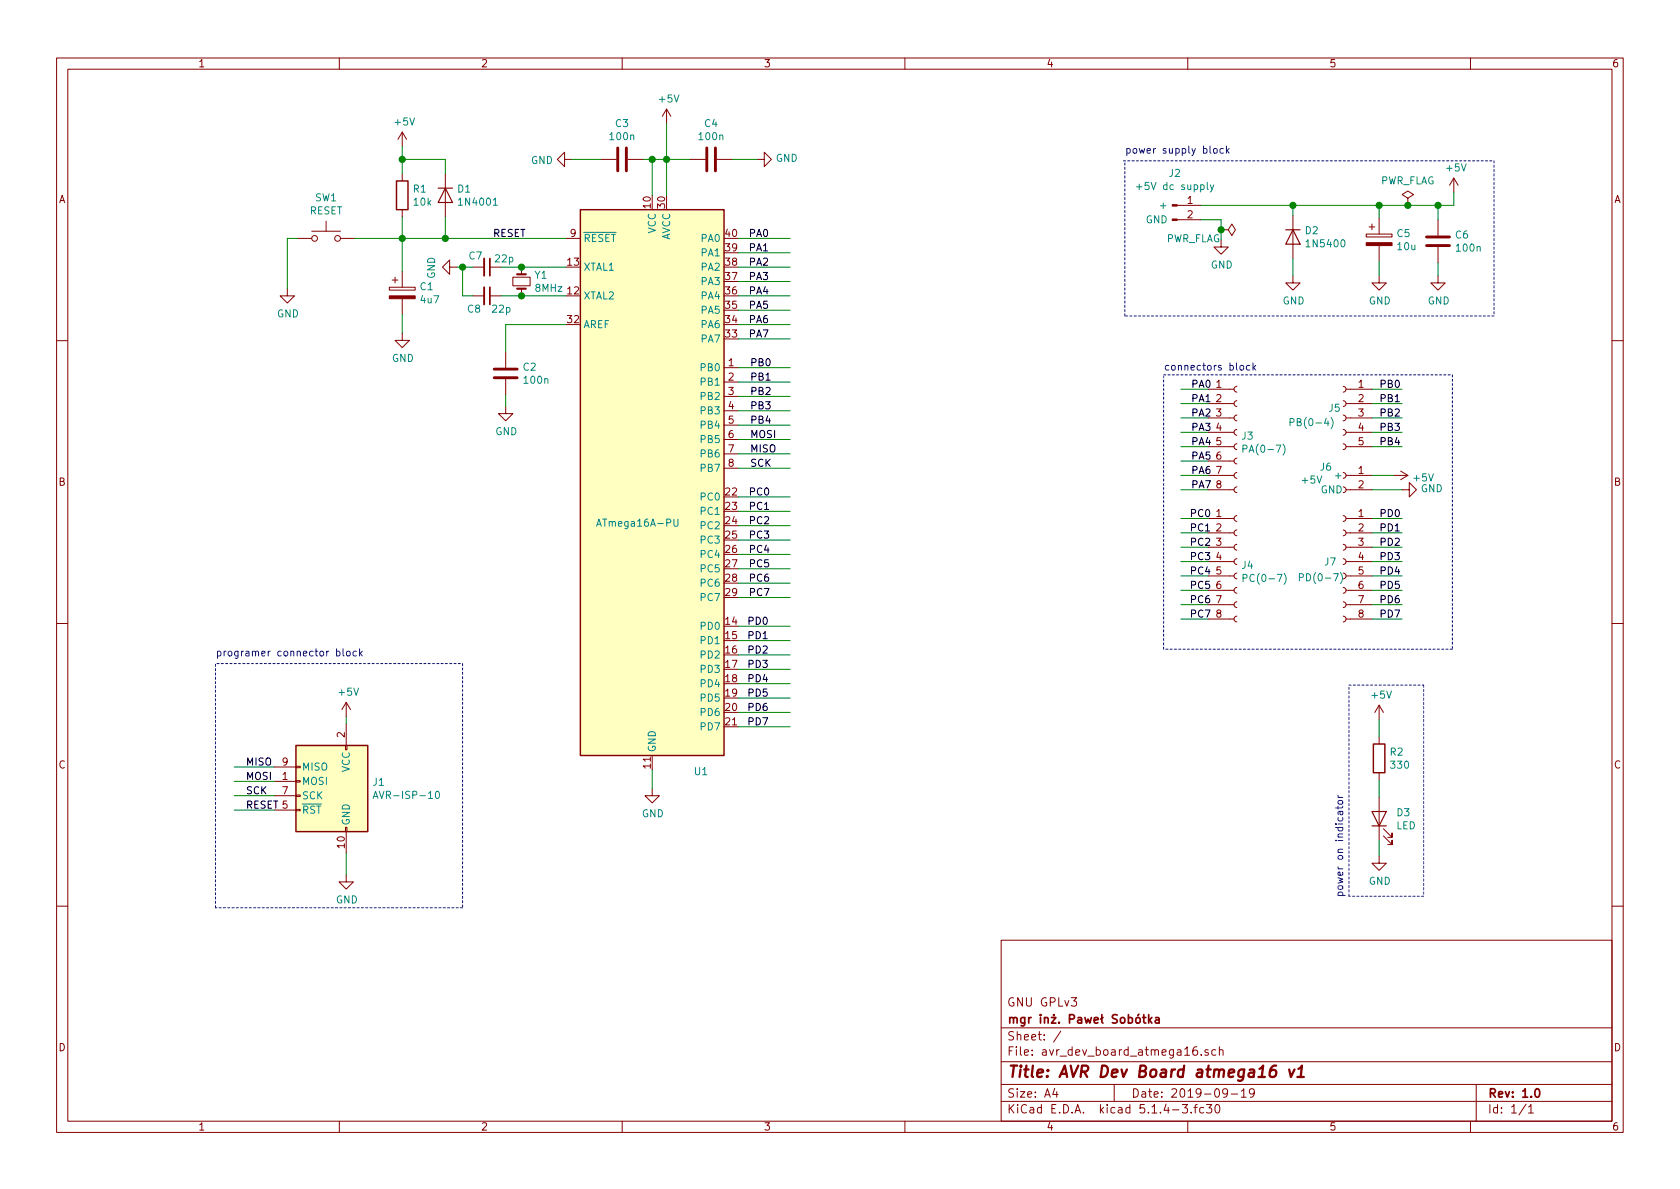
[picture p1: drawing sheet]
EESchema Schematic File Version 4
LIBS:avr_dev_board_atmega16-cache
EELAYER 30 0
EELAYER END
$Descr A4 11693 8268
encoding utf-8
Sheet 1 1
Title "AVR Dev Board atmega16 v1"
Date "2019-09-19"
Rev "1.0"
Comp "mgr inż. Paweł Sobótka"
Comment1 "GNU GPLv3"
Comment2 ""
Comment3 ""
Comment4 ""
$EndDescr
$Comp
L MCU_Microchip_ATmega:ATmega16A-PU U1
U 1 1
P 4540 3350
F 0 "U1" H 4880 1340 50  0000 C CNN
F 1 "ATmega16A-PU" H 4440 3070 50  0000 C CNN
F 2 "Package_DIP:DIP-40_W15.24mm" H 4540 3350 50  0001 C CIN
F 3 "http://ww1.microchip.com/downloads/en/DeviceDoc/Atmel-8154-8-bit-AVR-ATmega16A_Datasheet.pdf" H 4540 3350 50  0001 C CNN
	1    4540 3350
	1    0    0    -1  
$EndComp
$Comp
L Device:C C2
U 1 1
P 3520 2590
F 0 "C2" H 3635 2636 50  0000 L CNN
F 1 "100n" H 3635 2545 50  0000 L CNN
F 2 "Capacitor_THT:C_Disc_D4.3mm_W1.9mm_P5.00mm" H 3558 2440 50  0001 C CNN
F 3 "~" H 3520 2590 50  0001 C CNN
	1    3520 2590
	1    0    0    -1  
$EndComp
$Comp
L Device:C C4
U 1 1
P 4950 1100
F 0 "C4" V 4698 1100 50  0000 C CNN
F 1 "100n" V 4789 1100 50  0000 C CNN
F 2 "Capacitor_THT:C_Disc_D4.3mm_W1.9mm_P5.00mm" H 4988 950 50  0001 C CNN
F 3 "~" H 4950 1100 50  0001 C CNN
	1    4950 1100
	0    1    1    0   
$EndComp
$Comp
L Device:C C3
U 1 1
P 4330 1100
F 0 "C3" V 4078 1100 50  0000 C CNN
F 1 "100n" V 4169 1100 50  0000 C CNN
F 2 "Capacitor_THT:C_Disc_D4.3mm_W1.9mm_P5.00mm" H 4368 950 50  0001 C CNN
F 3 "~" H 4330 1100 50  0001 C CNN
	1    4330 1100
	0    1    1    0   
$EndComp
$Comp
L Device:CP C1
U 1 1
P 2800 2030
F 0 "C1" H 2918 2076 50  0000 L CNN
F 1 "4u7" H 2918 1985 50  0000 L CNN
F 2 "Capacitor_THT:CP_Radial_D5.0mm_P2.50mm" H 2838 1880 50  0001 C CNN
F 3 "~" H 2800 2030 50  0001 C CNN
	1    2800 2030
	1    0    0    -1  
$EndComp
$Comp
L Device:R R1
U 1 1
P 2800 1350
F 0 "R1" H 2870 1396 50  0000 L CNN
F 1 "10k" H 2870 1305 50  0000 L CNN
F 2 "Resistor_THT:R_Axial_DIN0309_L9.0mm_D3.2mm_P2.54mm_Vertical" V 2730 1350 50  0001 C CNN
F 3 "~" H 2800 1350 50  0001 C CNN
	1    2800 1350
	1    0    0    -1  
$EndComp
$Comp
L Diode:1N4001 D1
U 1 1
P 3100 1350
F 0 "D1" V 3054 1429 50  0000 L CNN
F 1 "1N4001" V 3145 1429 50  0000 L CNN
F 2 "Diode_THT:D_DO-41_SOD81_P10.16mm_Horizontal" H 3100 1175 50  0001 C CNN
F 3 "http://www.vishay.com/docs/88503/1n4001.pdf" H 3100 1350 50  0001 C CNN
	1    3100 1350
	0    1    1    0   
$EndComp
$Comp
L Connector:AVR-ISP-10 J1
U 1 1
P 2310 5530
F 0 "J1" H 2030 5626 50  0000 R CNN
F 1 "AVR-ISP-10" H 2030 5535 50  0000 R CNN
F 2 "connectors-mylibrary:IDC-Header_2x05_P2.54mm_Vertical" V 2060 5580 50  0001 C CNN
F 3 " ~" H 1035 4980 50  0001 C CNN
	1    2310 5530
	-1   0    0    -1  
$EndComp
$Comp
L Switch:SW_Push SW1
U 1 1
P 2270 1650
F 0 "SW1" H 2270 1935 50  0000 C CNN
F 1 "RESET" H 2270 1844 50  0000 C CNN
F 2 "avr_dev_board_atmega16:SW_PUSH_6mm_H5mm" H 2270 1850 50  0001 C CNN
F 3 "~" H 2270 1850 50  0001 C CNN
	1    2270 1650
	1    0    0    -1  
$EndComp
$Comp
L avr_dev_board:power_supply_connector J2
U 1 1
P 8160 1420
F 0 "J2" H 8178 1645 50  0000 C CNN
F 1 "+5V dc supply" H 8178 1554 50  0000 C CNN
F 2 "avr_dev_board_atmega16:PinHeader_1x02_P2.54mm_Vertical_PWR" H 8160 1420 50  0001 C CNN
F 3 "~" H 8160 1420 50  0001 C CNN
	1    8160 1420
	1    0    0    -1  
$EndComp
$Comp
L power:+5V #PWR04
U 1 1
P 2800 1010
F 0 "#PWR04" H 2800 860 50  0001 C CNN
F 1 "+5V" H 2815 1183 50  0000 C CNN
F 2 "" H 2800 1010 50  0001 C CNN
F 3 "" H 2800 1010 50  0001 C CNN
	1    2800 1010
	1    0    0    -1  
$EndComp
$Comp
L power:GND #PWR03
U 1 1
P 2410 6080
F 0 "#PWR03" H 2410 5830 50  0001 C CNN
F 1 "GND" H 2415 5907 50  0000 C CNN
F 2 "" H 2410 6080 50  0001 C CNN
F 3 "" H 2410 6080 50  0001 C CNN
	1    2410 6080
	1    0    0    -1  
$EndComp
$Comp
L power:+5V #PWR02
U 1 1
P 2410 4980
F 0 "#PWR02" H 2410 4830 50  0001 C CNN
F 1 "+5V" H 2425 5153 50  0000 C CNN
F 2 "" H 2410 4980 50  0001 C CNN
F 3 "" H 2410 4980 50  0001 C CNN
	1    2410 4980
	1    0    0    -1  
$EndComp
Wire Wire Line
	2410 4980 2410 5030
Wire Wire Line
	2410 5930 2410 6080
$Comp
L power:GND #PWR05
U 1 1
P 2800 2310
F 0 "#PWR05" H 2800 2060 50  0001 C CNN
F 1 "GND" H 2805 2137 50  0000 C CNN
F 2 "" H 2800 2310 50  0001 C CNN
F 3 "" H 2800 2310 50  0001 C CNN
	1    2800 2310
	1    0    0    -1  
$EndComp
Wire Wire Line
	2800 2180 2800 2310
Wire Wire Line
	2800 1500 2800 1650
Wire Wire Line
	2800 1650 3100 1650
Connection ~ 2800 1650
Wire Wire Line
	2800 1650 2800 1880
Wire Wire Line
	3100 1500 3100 1650
Connection ~ 3100 1650
Wire Wire Line
	3100 1650 3940 1650
Wire Wire Line
	2800 1010 2800 1100
Wire Wire Line
	2800 1100 3100 1100
Wire Wire Line
	3100 1100 3100 1200
Connection ~ 2800 1100
Wire Wire Line
	2800 1100 2800 1200
$Comp
L power:GND #PWR01
U 1 1
P 2000 2000
F 0 "#PWR01" H 2000 1750 50  0001 C CNN
F 1 "GND" H 2005 1827 50  0000 C CNN
F 2 "" H 2000 2000 50  0001 C CNN
F 3 "" H 2000 2000 50  0001 C CNN
	1    2000 2000
	1    0    0    -1  
$EndComp
Wire Wire Line
	2000 2000 2000 1650
Wire Wire Line
	2000 1650 2070 1650
Wire Wire Line
	2470 1650 2800 1650
Wire Wire Line
	3940 2250 3520 2250
Wire Wire Line
	3520 2250 3520 2440
$Comp
L power:GND #PWR06
U 1 1
P 3520 2820
F 0 "#PWR06" H 3520 2570 50  0001 C CNN
F 1 "GND" H 3525 2647 50  0000 C CNN
F 2 "" H 3520 2820 50  0001 C CNN
F 3 "" H 3520 2820 50  0001 C CNN
	1    3520 2820
	1    0    0    -1  
$EndComp
Wire Wire Line
	3520 2740 3520 2820
$Comp
L power:GND #PWR08
U 1 1
P 4540 5480
F 0 "#PWR08" H 4540 5230 50  0001 C CNN
F 1 "GND" H 4545 5307 50  0000 C CNN
F 2 "" H 4540 5480 50  0001 C CNN
F 3 "" H 4540 5480 50  0001 C CNN
	1    4540 5480
	1    0    0    -1  
$EndComp
Wire Wire Line
	4480 1100 4540 1100
Wire Wire Line
	4540 1350 4540 1100
Connection ~ 4540 1100
Wire Wire Line
	4640 1350 4640 1100
Wire Wire Line
	4540 1100 4640 1100
Connection ~ 4640 1100
Wire Wire Line
	4640 1100 4800 1100
$Comp
L power:GND #PWR07
U 1 1
P 3980 1100
F 0 "#PWR07" H 3980 850 50  0001 C CNN
F 1 "GND" V 3985 972 50  0000 R CNN
F 2 "" H 3980 1100 50  0001 C CNN
F 3 "" H 3980 1100 50  0001 C CNN
	1    3980 1100
	0    1    1    0   
$EndComp
$Comp
L power:GND #PWR010
U 1 1
P 5270 1100
F 0 "#PWR010" H 5270 850 50  0001 C CNN
F 1 "GND" V 5275 972 50  0000 R CNN
F 2 "" H 5270 1100 50  0001 C CNN
F 3 "" H 5270 1100 50  0001 C CNN
	1    5270 1100
	0    -1   -1   0   
$EndComp
$Comp
L power:+5V #PWR09
U 1 1
P 4640 850
F 0 "#PWR09" H 4640 700 50  0001 C CNN
F 1 "+5V" H 4655 1023 50  0000 C CNN
F 2 "" H 4640 850 50  0001 C CNN
F 3 "" H 4640 850 50  0001 C CNN
	1    4640 850 
	1    0    0    -1  
$EndComp
Wire Wire Line
	3980 1100 4180 1100
Wire Wire Line
	4640 850  4640 1100
Wire Wire Line
	5100 1100 5270 1100
Text Label 3430 1650 0    50   ~ 0
RESET
Wire Wire Line
	1910 5630 1630 5630
Text Label 1710 5630 0    50   ~ 0
RESET
$Comp
L Device:CP C5
U 1 1
P 9600 1660
F 0 "C5" H 9718 1706 50  0000 L CNN
F 1 "10u" H 9718 1615 50  0000 L CNN
F 2 "Capacitor_THT:CP_Radial_D6.3mm_P2.50mm" H 9638 1510 50  0001 C CNN
F 3 "~" H 9600 1660 50  0001 C CNN
	1    9600 1660
	1    0    0    -1  
$EndComp
$Comp
L power:+5V #PWR016
U 1 1
P 10120 1330
F 0 "#PWR016" H 10120 1180 50  0001 C CNN
F 1 "+5V" H 10135 1503 50  0000 C CNN
F 2 "" H 10120 1330 50  0001 C CNN
F 3 "" H 10120 1330 50  0001 C CNN
	1    10120 1330
	1    0    0    -1  
$EndComp
Wire Wire Line
	9600 1510 9600 1420
Connection ~ 9600 1420
$Comp
L power:GND #PWR011
U 1 1
P 8500 1660
F 0 "#PWR011" H 8500 1410 50  0001 C CNN
F 1 "GND" H 8505 1487 50  0000 C CNN
F 2 "" H 8500 1660 50  0001 C CNN
F 3 "" H 8500 1660 50  0001 C CNN
	1    8500 1660
	1    0    0    -1  
$EndComp
$Comp
L power:GND #PWR012
U 1 1
P 9600 1910
F 0 "#PWR012" H 9600 1660 50  0001 C CNN
F 1 "GND" H 9605 1737 50  0000 C CNN
F 2 "" H 9600 1910 50  0001 C CNN
F 3 "" H 9600 1910 50  0001 C CNN
	1    9600 1910
	1    0    0    -1  
$EndComp
Wire Wire Line
	9600 1910 9600 1810
Wire Wire Line
	8360 1520 8500 1520
Wire Wire Line
	8500 1520 8500 1590
$Comp
L Device:C C6
U 1 1
P 10010 1670
F 0 "C6" H 10125 1716 50  0000 L CNN
F 1 "100n" H 10125 1625 50  0000 L CNN
F 2 "Capacitor_THT:C_Disc_D4.3mm_W1.9mm_P5.00mm" H 10048 1520 50  0001 C CNN
F 3 "~" H 10010 1670 50  0001 C CNN
	1    10010 1670
	1    0    0    -1  
$EndComp
Wire Wire Line
	10120 1420 10120 1330
Wire Wire Line
	9600 1420 9800 1420
Wire Wire Line
	10010 1520 10010 1420
Connection ~ 10010 1420
Wire Wire Line
	10010 1420 10120 1420
$Comp
L power:GND #PWR015
U 1 1
P 10010 1910
F 0 "#PWR015" H 10010 1660 50  0001 C CNN
F 1 "GND" H 10015 1737 50  0000 C CNN
F 2 "" H 10010 1910 50  0001 C CNN
F 3 "" H 10010 1910 50  0001 C CNN
	1    10010 1910
	1    0    0    -1  
$EndComp
Wire Wire Line
	10010 1910 10010 1820
$Comp
L power:PWR_FLAG #FLG01
U 1 1
P 9800 1420
F 0 "#FLG01" H 9800 1495 50  0001 C CNN
F 1 "PWR_FLAG" H 9800 1593 50  0000 C CNN
F 2 "" H 9800 1420 50  0001 C CNN
F 3 "~" H 9800 1420 50  0001 C CNN
	1    9800 1420
	1    0    0    -1  
$EndComp
Connection ~ 9800 1420
Wire Wire Line
	9800 1420 10010 1420
Wire Notes Line
	10400 1110 10400 2190
Wire Notes Line
	10400 2190 7830 2190
Wire Notes Line
	7830 2190 7830 1110
Wire Notes Line
	7820 1110 10400 1110
Wire Wire Line
	4540 5480 4540 5350
Wire Wire Line
	8410 2700 8220 2700
Wire Wire Line
	8410 2800 8220 2800
Wire Wire Line
	8410 2900 8220 2900
Wire Wire Line
	8410 3000 8220 3000
Wire Wire Line
	8410 3100 8220 3100
Wire Wire Line
	8410 3200 8220 3200
Wire Wire Line
	8410 3300 8220 3300
Wire Wire Line
	8410 3400 8220 3400
Wire Wire Line
	8410 3600 8220 3600
Wire Wire Line
	8410 3700 8220 3700
Wire Wire Line
	8410 3800 8220 3800
Wire Wire Line
	8410 3900 8220 3900
Wire Wire Line
	8410 4000 8220 4000
Wire Wire Line
	8410 4100 8220 4100
Wire Wire Line
	8410 4200 8220 4200
Wire Wire Line
	8410 4300 8220 4300
Wire Wire Line
	9550 2700 9760 2700
Wire Wire Line
	9550 2800 9760 2800
Wire Wire Line
	9550 2900 9760 2900
Wire Wire Line
	9550 3000 9760 3000
Wire Wire Line
	9550 3100 9760 3100
Wire Wire Line
	9550 3300 9700 3300
$Comp
L power:+5V #PWR013
U 1 1
P 9700 3300
F 0 "#PWR013" H 9700 3150 50  0001 C CNN
F 1 "+5V" V 9715 3428 50  0000 L CNN
F 2 "" H 9700 3300 50  0001 C CNN
F 3 "" H 9700 3300 50  0001 C CNN
	1    9700 3300
	0    1    1    0   
$EndComp
$Comp
L power:GND #PWR014
U 1 1
P 9760 3400
F 0 "#PWR014" H 9760 3150 50  0001 C CNN
F 1 "GND" V 9765 3272 50  0000 R CNN
F 2 "" H 9760 3400 50  0001 C CNN
F 3 "" H 9760 3400 50  0001 C CNN
	1    9760 3400
	0    -1   -1   0   
$EndComp
Wire Wire Line
	9550 3400 9760 3400
Wire Wire Line
	9550 3600 9760 3600
Wire Wire Line
	9550 3700 9760 3700
Wire Wire Line
	9550 3800 9760 3800
Wire Wire Line
	9550 3900 9760 3900
Wire Wire Line
	9550 4000 9760 4000
Wire Wire Line
	9550 4100 9760 4100
Wire Wire Line
	9550 4200 9760 4200
Wire Wire Line
	9550 4300 9760 4300
Text Label 8290 2700 0    50   ~ 0
PA0
Text Label 8290 2800 0    50   ~ 0
PA1
Text Label 8290 2900 0    50   ~ 0
PA2
Text Label 8290 3000 0    50   ~ 0
PA3
Text Label 8290 3100 0    50   ~ 0
PA4
Text Label 8290 3200 0    50   ~ 0
PA5
Text Label 8290 3300 0    50   ~ 0
PA6
Text Label 8290 3400 0    50   ~ 0
PA7
Text Label 9600 2700 0    50   ~ 0
PB0
Text Label 9600 2800 0    50   ~ 0
PB1
Text Label 9600 2900 0    50   ~ 0
PB2
Text Label 9600 3000 0    50   ~ 0
PB3
Text Label 9600 3100 0    50   ~ 0
PB4
Text Label 8280 3600 0    50   ~ 0
PC0
Text Label 8280 3700 0    50   ~ 0
PC1
Text Label 8280 3800 0    50   ~ 0
PC2
Text Label 8280 3900 0    50   ~ 0
PC3
Text Label 8280 4000 0    50   ~ 0
PC4
Text Label 8280 4100 0    50   ~ 0
PC5
Text Label 8280 4200 0    50   ~ 0
PC6
Text Label 8280 4300 0    50   ~ 0
PC7
Text Label 9600 3600 0    50   ~ 0
PD0
Text Label 9600 3700 0    50   ~ 0
PD1
Text Label 9600 3800 0    50   ~ 0
PD2
Text Label 9600 3900 0    50   ~ 0
PD3
Text Label 9600 4000 0    50   ~ 0
PD4
Text Label 9600 4100 0    50   ~ 0
PD5
Text Label 9600 4200 0    50   ~ 0
PD6
Text Label 9600 4300 0    50   ~ 0
PD7
Text Notes 7830 1070 0    50   ~ 0
power supply block
Wire Notes Line
	8100 2600 10110 2600
Wire Notes Line
	10110 2600 10110 4510
Wire Notes Line
	10110 4510 8100 4510
Wire Notes Line
	8100 4510 8100 2610
Text Notes 8100 2580 0    50   ~ 0
connectors block
Wire Notes Line
	1510 4610 3220 4610
Wire Notes Line
	3220 4610 3220 6310
Wire Notes Line
	3220 6310 1500 6310
Wire Notes Line
	1500 6310 1500 4610
Text Notes 1500 4570 0    50   ~ 0
programer connector block
Wire Wire Line
	1910 5530 1630 5530
Wire Wire Line
	1910 5430 1630 5430
Wire Wire Line
	1910 5330 1630 5330
Text Label 1710 5530 0    50   ~ 0
SCK
Text Label 1710 5430 0    50   ~ 0
MOSI
Text Label 1710 5330 0    50   ~ 0
MISO
$Comp
L Diode:1N5400 D2
U 1 1
P 9000 1640
F 0 "D2" V 8954 1719 50  0000 L CNN
F 1 "1N5400" V 9045 1719 50  0000 L CNN
F 2 "Diode_THT:D_DO-201AD_P15.24mm_Horizontal" H 9000 1465 50  0001 C CNN
F 3 "http://www.vishay.com/docs/88516/1n5400.pdf" H 9000 1640 50  0001 C CNN
	1    9000 1640
	0    1    1    0   
$EndComp
$Comp
L power:GND #PWR017
U 1 1
P 9000 1910
F 0 "#PWR017" H 9000 1660 50  0001 C CNN
F 1 "GND" H 9005 1737 50  0000 C CNN
F 2 "" H 9000 1910 50  0001 C CNN
F 3 "" H 9000 1910 50  0001 C CNN
	1    9000 1910
	1    0    0    -1  
$EndComp
Wire Wire Line
	9000 1910 9000 1790
$Comp
L Device:LED D3
U 1 1
P 9600 5690
F 0 "D3" V 9639 5573 50  0000 R CNN
F 1 "LED" V 9548 5573 50  0000 R CNN
F 2 "LED_THT:LED_D3.0mm" H 9600 5690 50  0001 C CNN
F 3 "~" H 9600 5690 50  0001 C CNN
	1    9600 5690
	0    -1   -1   0   
$EndComp
$Comp
L Device:R R2
U 1 1
P 9600 5270
F 0 "R2" H 9670 5316 50  0000 L CNN
F 1 "330" H 9670 5225 50  0000 L CNN
F 2 "Resistor_THT:R_Axial_DIN0309_L9.0mm_D3.2mm_P2.54mm_Vertical" V 9530 5270 50  0001 C CNN
F 3 "~" H 9600 5270 50  0001 C CNN
	1    9600 5270
	1    0    0    -1  
$EndComp
$Comp
L power:GND #PWR019
U 1 1
P 9600 5950
F 0 "#PWR019" H 9600 5700 50  0001 C CNN
F 1 "GND" H 9605 5777 50  0000 C CNN
F 2 "" H 9600 5950 50  0001 C CNN
F 3 "" H 9600 5950 50  0001 C CNN
	1    9600 5950
	1    0    0    -1  
$EndComp
$Comp
L power:+5V #PWR018
U 1 1
P 9600 5000
F 0 "#PWR018" H 9600 4850 50  0001 C CNN
F 1 "+5V" H 9615 5173 50  0000 C CNN
F 2 "" H 9600 5000 50  0001 C CNN
F 3 "" H 9600 5000 50  0001 C CNN
	1    9600 5000
	1    0    0    -1  
$EndComp
Wire Wire Line
	9600 5000 9600 5120
Wire Wire Line
	9600 5420 9600 5540
Wire Wire Line
	9600 5840 9600 5950
Wire Notes Line
	9390 4760 9910 4760
Wire Notes Line
	9910 4760 9910 6230
Wire Notes Line
	9910 6230 9390 6230
Wire Notes Line
	9390 6230 9390 4760
Text Notes 9360 5520 3    50   ~ 0
power on indicator
Wire Wire Line
	5140 1650 5500 1650
Wire Wire Line
	5140 1750 5500 1750
Wire Wire Line
	5140 1850 5500 1850
Wire Wire Line
	5140 1950 5500 1950
Wire Wire Line
	5140 2050 5500 2050
Wire Wire Line
	5140 2150 5500 2150
Wire Wire Line
	5140 2250 5500 2250
Wire Wire Line
	5140 2350 5500 2350
Wire Wire Line
	5140 2550 5500 2550
Wire Wire Line
	5140 2650 5500 2650
Wire Wire Line
	5140 2750 5500 2750
Wire Wire Line
	5140 2850 5500 2850
Wire Wire Line
	5140 2950 5500 2950
Wire Wire Line
	5140 3050 5500 3050
Wire Wire Line
	5140 3150 5500 3150
Wire Wire Line
	5140 3250 5500 3250
Wire Wire Line
	5140 3450 5500 3450
Wire Wire Line
	5140 3550 5500 3550
Wire Wire Line
	5140 3650 5500 3650
Wire Wire Line
	5140 3750 5500 3750
Wire Wire Line
	5140 3850 5500 3850
Wire Wire Line
	5140 3950 5500 3950
Wire Wire Line
	5140 4050 5500 4050
Wire Wire Line
	5140 4150 5500 4150
Wire Wire Line
	5140 4350 5500 4350
Wire Wire Line
	5140 4450 5500 4450
Wire Wire Line
	5140 4550 5500 4550
Wire Wire Line
	5140 4650 5500 4650
Wire Wire Line
	5140 4750 5500 4750
Wire Wire Line
	5140 4850 5500 4850
Wire Wire Line
	5140 4950 5500 4950
Wire Wire Line
	5140 5050 5500 5050
Text Label 5220 3050 0    50   ~ 0
MOSI
Text Label 5220 3150 0    50   ~ 0
MISO
Text Label 5220 3250 0    50   ~ 0
SCK
Text Label 5220 2550 0    50   ~ 0
PB0
Text Label 5220 2650 0    50   ~ 0
PB1
Text Label 5220 2750 0    50   ~ 0
PB2
Text Label 5220 2850 0    50   ~ 0
PB3
Text Label 5220 2950 0    50   ~ 0
PB4
Text Label 5210 1650 0    50   ~ 0
PA0
Text Label 5210 1750 0    50   ~ 0
PA1
Text Label 5210 1850 0    50   ~ 0
PA2
Text Label 5210 1950 0    50   ~ 0
PA3
Text Label 5210 2050 0    50   ~ 0
PA4
Text Label 5210 2150 0    50   ~ 0
PA5
Text Label 5210 2250 0    50   ~ 0
PA6
Text Label 5210 2350 0    50   ~ 0
PA7
Text Label 5210 3450 0    50   ~ 0
PC0
Text Label 5210 3550 0    50   ~ 0
PC1
Text Label 5210 3650 0    50   ~ 0
PC2
Text Label 5210 3750 0    50   ~ 0
PC3
Text Label 5210 3850 0    50   ~ 0
PC4
Text Label 5210 3950 0    50   ~ 0
PC5
Text Label 5210 4050 0    50   ~ 0
PC6
Text Label 5210 4150 0    50   ~ 0
PC7
Text Label 5200 4350 0    50   ~ 0
PD0
Text Label 5200 4450 0    50   ~ 0
PD1
Text Label 5200 4550 0    50   ~ 0
PD2
Text Label 5200 4650 0    50   ~ 0
PD3
Text Label 5200 4750 0    50   ~ 0
PD4
Text Label 5200 4850 0    50   ~ 0
PD5
Text Label 5200 4950 0    50   ~ 0
PD6
Text Label 5200 5050 0    50   ~ 0
PD7
$Comp
L power:PWR_FLAG #FLG0101
U 1 1
P 8500 1590
F 0 "#FLG0101" H 8500 1665 50  0001 C CNN
F 1 "PWR_FLAG" V 8560 1210 50  0000 L CNN
F 2 "" H 8500 1590 50  0001 C CNN
F 3 "~" H 8500 1590 50  0001 C CNN
	1    8500 1590
	0    1    1    0   
$EndComp
Connection ~ 8500 1590
Wire Wire Line
	8500 1590 8500 1660
$Comp
L avr_dev_board:Conn_01x08_Female_PA J3
U 1 1
P 8610 3000
F 0 "J3" H 8638 2976 50  0000 L CNN
F 1 "PA(0-7)" H 8638 2885 50  0000 L CNN
F 2 "avr_dev_board_atmega16:PinSocket_1x08_P2.54mm_Vertical_PA" H 8610 3000 50  0001 C CNN
F 3 "~" H 8610 3000 50  0001 C CNN
	1    8610 3000
	1    0    0    -1  
$EndComp
$Comp
L avr_dev_board:power_supply_1x02_female J6
U 1 1
P 9350 3300
F 0 "J6" H 9470 3360 50  0000 C CNN
F 1 "+5V" H 9570 3270 50  0000 C CNN
F 2 "avr_dev_board_atmega16:PinSocket_1x02_P2.54mm_Vertical_PWR" H 9350 3300 50  0001 C CNN
F 3 "~" H 9350 3300 50  0001 C CNN
	1    9350 3300
	-1   0    0    -1  
$EndComp
$Comp
L avr_dev_board:Conn_01x05_Female_PB J5
U 1 1
P 9350 2900
F 0 "J5" H 9410 2970 50  0000 C CNN
F 1 "PB(0-4)" H 9570 2870 50  0000 C CNN
F 2 "avr_dev_board_atmega16:PinSocket_1x05_P2.54mm_Vertical_PB" H 9350 2900 50  0001 C CNN
F 3 "~" H 9350 2900 50  0001 C CNN
	1    9350 2900
	-1   0    0    -1  
$EndComp
$Comp
L avr_dev_board:Conn_01x08_Female_PC J4
U 1 1
P 8610 3900
F 0 "J4" H 8638 3876 50  0000 L CNN
F 1 "PC(0-7)" H 8638 3785 50  0000 L CNN
F 2 "avr_dev_board_atmega16:PinSocket_1x08_P2.54mm_Vertical_PC" H 8610 3900 50  0001 C CNN
F 3 "~" H 8610 3900 50  0001 C CNN
	1    8610 3900
	1    0    0    -1  
$EndComp
$Comp
L avr_dev_board:Conn_01x08_Female_PD J7
U 1 1
P 9350 3900
F 0 "J7" H 9440 3900 50  0000 C CNN
F 1 "PD(0-7)" H 9670 3790 50  0000 R CNN
F 2 "avr_dev_board_atmega16:PinSocket_1x08_P2.54mm_Vertical_PD" H 9350 3900 50  0001 C CNN
F 3 "~" H 9350 3900 50  0001 C CNN
	1    9350 3900
	-1   0    0    -1  
$EndComp
Wire Wire Line
	8360 1420 9000 1420
Wire Wire Line
	9000 1490 9000 1420
Connection ~ 9000 1420
Wire Wire Line
	9000 1420 9600 1420
$Comp
L Device:Crystal_Small Y1
U 1 1
P 3630 1950
F 0 "Y1" V 3584 2038 50  0000 L CNN
F 1 "8MHz" V 3675 2038 50  0000 L CNN
F 2 "Crystal:Resonator-2Pin_W6.0mm_H3.0mm" H 3630 1950 50  0001 C CNN
F 3 "~" H 3630 1950 50  0001 C CNN
	1    3630 1950
	0    1    1    0   
$EndComp
$Comp
L Device:C_Small C7
U 1 1
P 3390 1850
F 0 "C7" V 3310 1770 50  0000 C CNN
F 1 "22p" V 3330 1970 50  0000 C CNN
F 2 "Capacitor_THT:C_Disc_D4.7mm_W2.5mm_P5.00mm" H 3390 1850 50  0001 C CNN
F 3 "~" H 3390 1850 50  0001 C CNN
	1    3390 1850
	0    1    1    0   
$EndComp
$Comp
L Device:C_Small C8
U 1 1
P 3390 2050
F 0 "C8" V 3480 1960 50  0000 C CNN
F 1 "22p" V 3480 2150 50  0000 C CNN
F 2 "Capacitor_THT:C_Disc_D4.7mm_W2.5mm_P5.00mm" H 3390 2050 50  0001 C CNN
F 3 "~" H 3390 2050 50  0001 C CNN
	1    3390 2050
	0    1    1    0   
$EndComp
$Comp
L power:GND #PWR020
U 1 1
P 3180 1850
F 0 "#PWR020" H 3180 1600 50  0001 C CNN
F 1 "GND" H 3185 1677 50  0000 C CNN
F 2 "" H 3180 1850 50  0001 C CNN
F 3 "" H 3180 1850 50  0001 C CNN
	1    3180 1850
	0    1    1    0   
$EndComp
Wire Wire Line
	3490 1850 3630 1850
Connection ~ 3630 1850
Wire Wire Line
	3630 1850 3940 1850
Wire Wire Line
	3490 2050 3630 2050
Connection ~ 3630 2050
Wire Wire Line
	3630 2050 3940 2050
Wire Wire Line
	3290 2050 3220 2050
Wire Wire Line
	3220 2050 3220 1850
Wire Wire Line
	3220 1850 3290 1850
Wire Wire Line
	3220 1850 3180 1850
Connection ~ 3220 1850
$EndSCHEMATC
